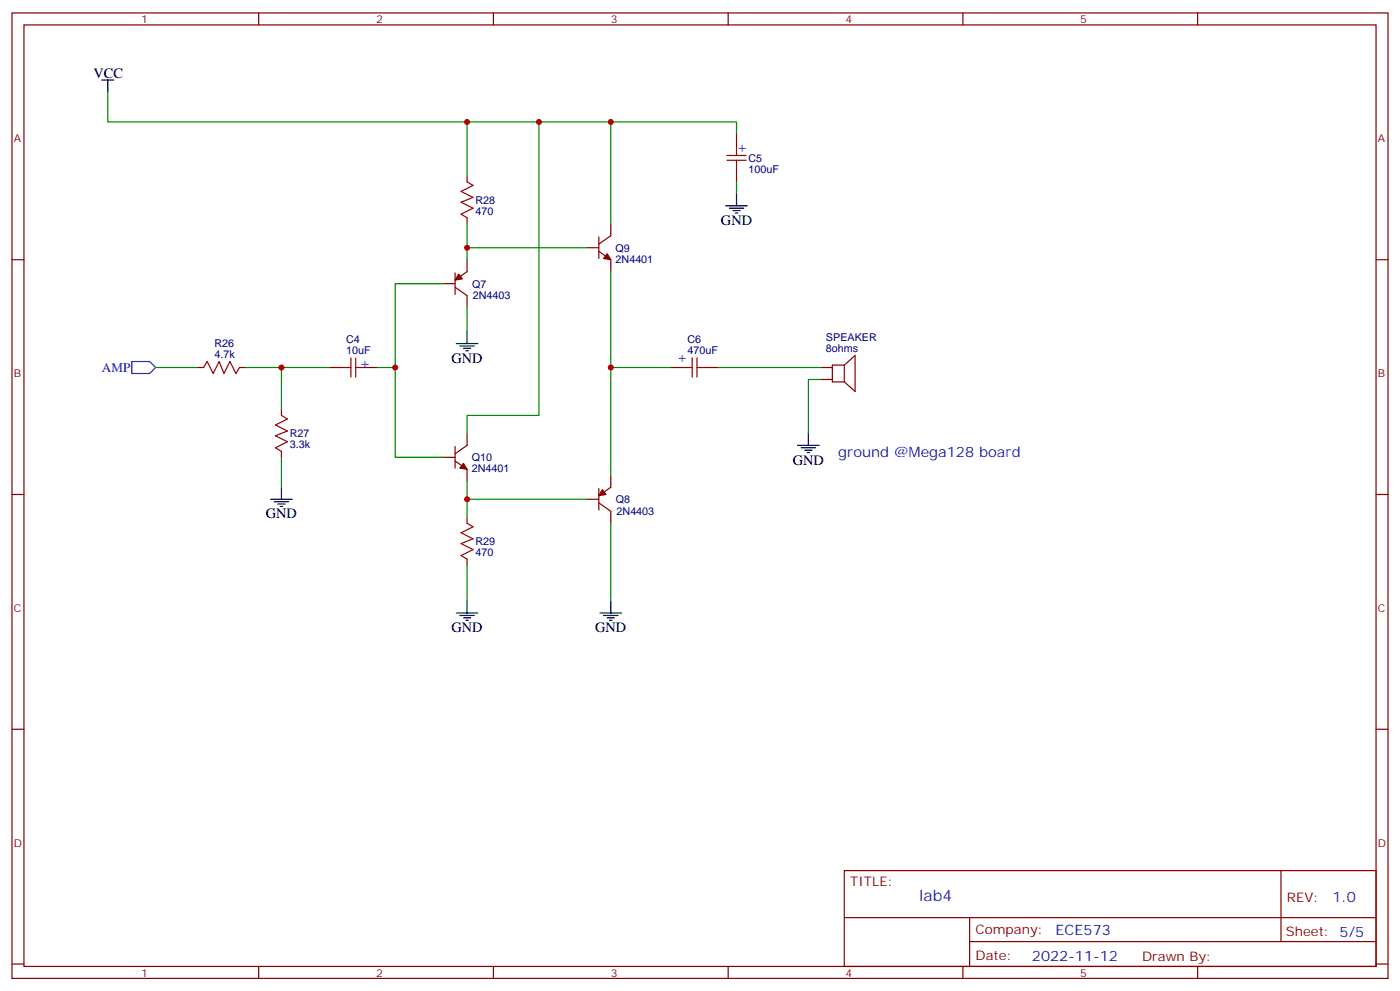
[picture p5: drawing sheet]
<svg xmlns="http://www.w3.org/2000/svg" width="412mm" height="292mm" viewBox="0 0 412 292" stroke-linecap="round" stroke-linejoin="round" font-family="sans-serif">
<g fill="none" stroke="#870000" stroke-width=".35">
<path d="M3.5 3.8h405.4v284.3h-405.4zM7.1 7.3h398.2v277.3h-398.2zM76.2 3.8v3.5M145.3 3.8v3.5M214.5 3.8v3.5M283.6 3.8v3.5M352.8 3.8v3.5M217 39.4v3.6M137.6 51.8v1.8M217 50v3.6M3.5 76.5h3.6M137.6 76.5v3.5l-3.5 2.5"/>
<path d="M137.6 64.1v1.8M172.9 73h3.5M176.4 69.8v6.3M176.4 74l3.5 2.5v3.5M179.9 65.9v3.5l-3.5 2.5M405.3 76.5h3.6M130.5 83.5h3.6M134.1 80.4v6.3M134.1 84.6l3.5 2.5v3.5M58.2 108.2h1.8M70.6 108.2h1.7M97 108.2h3.5"/>
<path d="M107.6 108.2h3.5M197.6 108.2h3.5M208.1 108.2h3.6M241.7 108.2h3.5M241.7 111.8h3.5M248.7 107.5l3.2-2.8v10.6l-3.2-2.8M248.7 107.5v5M248.7 107.5h-3.5v5h3.5M82.9 120.6v1.7M82.9 132.9v1.8M130.5 134.7h3.6M134.1 131.5v6.4"/>
<path d="M134.1 135.7l3.5 2.5v3.5M137.6 127.6v3.6l-3.5 2.4M179.9 140v3.5l-3.5 2.5M3.5 145.6h3.6M137.6 152.3v1.8M172.9 147h3.5M176.4 143.9v6.3M176.4 148.1l3.5 2.5v3.5M405.3 145.6h3.6M137.6 164.7v1.7M3.5 214.8h3.6M405.3 214.8h3.6"/>
<path d="M248.7 256.4h156.6v28.2h-156.6zM377.3 256.4v20.9M248.7 270.2h156.5M285.6 277.3h119.6M285.6 270.2v14.2M3.5 283.9h3.6M76.2 284.6v3.5M145.3 284.6v3.5M214.5 284.6v3.5M283.6 284.6v3.5M352.8 284.6v3.5M405.3 283.9h3.6"/>
</g>
<path d="M38.8 106.5h5.3l1.8 1.7-1.8 1.8h-5.3z" fill="none" stroke="#00f" stroke-width=".35"/>
<g fill="none" stroke="#a10000" stroke-width=".35">
<path d="M137.6 53.6l1.7 1-3.5 1.8 3.5 1.7-3.5 1.4 3.5 1.8-3.5 1.8 1.8 1M214.1 47.2h5.7M214.1 45.8h5.7M217 43v2.8M217 47.2v2.8M60 108.2l1-1.7 1.8 3.5 1.8-3.5 1.4 3.5 1.7-3.5 1.8 3.5 1.1-1.8M100.5 108.2h2.9M103.4 105.4v5.7M104.8 108.2h2.8M104.8 105.4v5.7M201.1 108.2h2.8M203.9 105.4v5.7"/>
<path d="M205.3 108.2h2.8M205.3 105.4v5.7M82.9 122.3l1.8 1.1-3.6 1.8 3.6 1.7-3.6 1.4 3.6 1.8-3.6 1.8 1.8 1M137.6 154.1l1.7 1.1-3.5 1.7 3.5 1.8-3.5 1.4 3.5 1.8-3.5 1.7 1.8 1.1"/>
</g>
<g fill="none" stroke="#000" stroke-width=".35">
<path d="M30 23.6h3.5M31.7 23.6v3.5M217 57.1v3.5M213.8 60.6h6.3M214.8 61.3h4.3M215.9 62h2.1M216.6 62.7h.7M137.6 97.6v3.6M134.4 101.2h6.4M135.5 101.9h4.2M136.5 102.6h2.1M137.2 103.3h.7"/>
<path d="M234.9 131.2h6.4M236 131.9h4.2M237.1 132.6h2.1M237.8 133.3h.7M238.1 127.6v3.6M79.7 147h6.4M80.8 147.7h4.2M81.8 148.4h2.2M82.5 149.2h.8M82.9 143.5v3.5M137.6 177v3.6M179.9 177v3.6"/>
<path d="M134.4 180.6h6.4M135.5 181.3h4.2M136.5 182h2.1M137.2 182.7h.7M176.7 180.6h6.4M177.8 181.3h4.2M178.9 182h2.1M179.6 182.7h.7"/>
</g>
<g fill="none" stroke="#008700" stroke-width=".35">
<path d="M31.7 27.1v8.8h105.9v15.9M137.6 35.9h21.1v86.4h-21.1v5.3M158.7 35.9h21.2v30M179.9 35.9h37.1v3.5M217 53.6v3.5M137.6 65.9v10.6M137.6 73h35.3M130.5 83.5h-14.1v24.7h-5.3M137.6 90.6v7M179.9 80v28.2h17.7M45.9 108.2h12.3M72.3 108.2h10.6v12.4"/>
<path d="M82.9 108.2h14.1M116.4 108.2v26.5h14.1M179.9 108.2v31.8M211.7 108.2h30M241.7 111.8h-3.6v15.8M82.9 134.7v8.8M137.6 141.7v10.6M137.6 147h35.3M179.9 154.1v22.9M137.6 166.4v10.6"/>
</g>
<g fill="#870000" stroke="#870000" stroke-width=".35">
<path d="M135.1 80.7l1.1 1.4-2.1 .4z"/>
<path d="M177.4 144.2l1.1 1.4-2.1 .4z"/>
<path d="M178.9 74.7l1 1.8-2.1-.4z"/>
<path d="M136.5 136.5l1.1 1.7-2.1-.3z"/>
</g>
<g fill="#c00">
<circle cx="82.9" cy="108.2" r=".88"/>
<circle cx="116.4" cy="108.2" r=".88"/>
<circle cx="137.6" cy="35.9" r=".88"/>
<circle cx="137.6" cy="73" r=".88"/>
<circle cx="158.8" cy="35.9" r=".88"/>
<circle cx="179.9" cy="35.9" r=".88"/>
<circle cx="137.6" cy="147" r=".88"/>
<circle cx="179.9" cy="108.2" r=".88"/>
</g>
<text font-size="4.6" fill="#00f" x="270.8" y="265.4">lab4</text>
<g font-size="4.2">
<text x="27.5" y="22.9">VCC</text>
<text x="212.4" y="66.3">GND</text>
<text x="133" y="106.8">GND</text>
<text x="233.5" y="136.8">GND</text>
<text x="78.3" y="152.7">GND</text>
<text x="133" y="186.2">GND</text>
<text x="175.3" y="186.2">GND</text>
</g>
<g font-size="4.2" fill="#00f">
<text x="217" y="44.7">+</text>
<text x="199.3" y="106.5">+</text>
<text x="105.8" y="108.2">+</text>
<text x="246.9" y="134.7">ground @Mega128 board</text>
<text x="392.5" y="265.7">1.0</text>
<text x="310.9" y="275.2">ECE573</text>
<text x="304" y="283">2022-11-12</text>
</g>
<text font-size="3.9" fill="#00f" x="30" y="109.6">AMP</text>
<g font-size="3.9" fill="#800">
<text x="250.5" y="261">TITLE:</text>
<text x="379.1" y="265.7">REV:</text>
<text x="287.4" y="275.2">Company:</text>
<text x="378.7" y="275.8">Sheet: 5/5</text>
<text x="287.4" y="282.9">Date:</text>
<text x="336.4" y="282.9">Drawn By:</text>
</g>
<g font-size="3.2" fill="#800">
<text x="41.6" y="6.8">1</text>
<text x="110.8" y="6.8">2</text>
<text x="179.9" y="6.8">3</text>
<text x="249.1" y="6.8">4</text>
<text x="318.2" y="6.8">5</text>
<text x="4.1" y="41.9">A</text>
<text x="405.9" y="41.9">A</text>
<text x="4.1" y="111.1">B</text>
<text x="405.9" y="111.1">B</text>
<text x="4.1" y="180.2">C</text>
<text x="405.9" y="180.2">C</text>
<text x="4.1" y="249.3">D</text>
<text x="405.9" y="249.3">D</text>
<text x="41.6" y="287.6">1</text>
<text x="110.8" y="287.6">2</text>
<text x="179.9" y="287.6">3</text>
<text x="249.1" y="287.6">4</text>
<text x="318.2" y="287.6">5</text>
</g>
<g font-size="3.2" fill="#000080">
<text x="220.5" y="47.6">C5</text>
<text x="220.5" y="50.8">100uF</text>
<text x="140.1" y="60">R28</text>
<text x="140.1" y="63.2">470</text>
<text x="181.3" y="77.3">2N4401</text>
<text x="181.3" y="74.1">Q9</text>
<text x="139.1" y="84.7">Q7</text>
<text x="139.3" y="88.2">2N4403</text>
<text x="102" y="101.1">C4</text>
<text x="202.5" y="101.1">C6</text>
<text x="243.3" y="100.4">SPEAKER</text>
<text x="63.2" y="105.4">4.7k</text>
<text x="63.2" y="102.2">R26</text>
<text x="102" y="104.4">10uF</text>
<text x="202.5" y="104.4">470uF</text>
<text x="243.3" y="103.6">8ohms</text>
<text x="85.4" y="132">3.3k</text>
<text x="85.4" y="128.8">R27</text>
<text x="139" y="135.8">Q10</text>
<text x="139" y="139">2N4401</text>
<text x="181.4" y="148.2">Q8</text>
<text x="181.6" y="151.7">2N4403</text>
<text x="140.1" y="160.5">R29</text>
<text x="140.1" y="163.7">470</text>
</g>
</svg>
